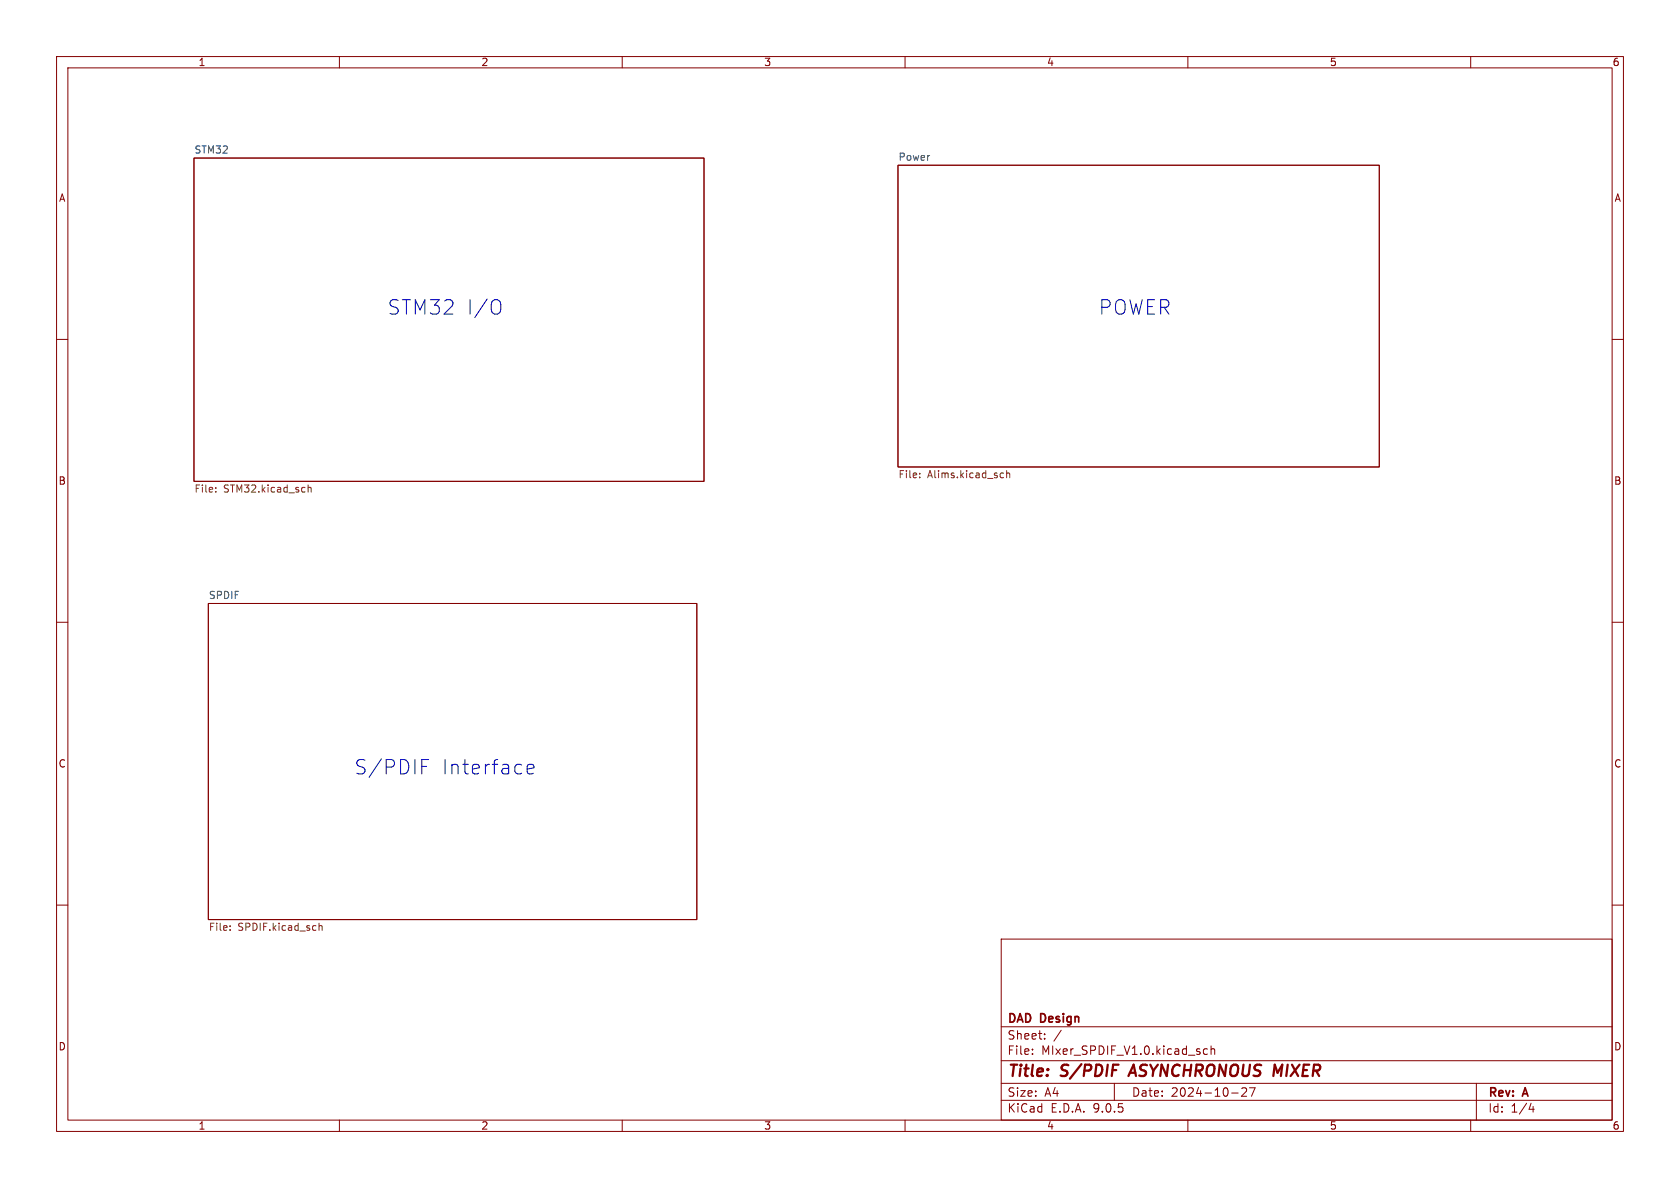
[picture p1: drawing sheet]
<svg xmlns="http://www.w3.org/2000/svg" width="297mm" height="210mm" viewBox="0 0 297 210" stroke-linecap="round" stroke-linejoin="round" font-family="sans-serif">
<g fill="none" stroke="#840000" stroke-width=".18">
<path d="M10 10h277v190h-277zM12 12h273v186h-273zM60 10v2M110 10v2M160 10v2M210 10v2M260 10v2M34.3 27.9h90.2v57.2h-90.2zM158.7 29.2h85.1v53.4h-85.1zM10 60h2M285 60h2M10 110h2"/>
<path d="M36.8 106.7h86.4v55.9h-86.4zM285 110h2M10 160h2M177 166h108v32h-108zM285 160h2M60 198v2M110 198v2M160 198v2M177 194.5h108M177 191.5h108M177 187.5h108M177 181.5h108"/>
<path d="M182.5 186.3v.1M182.5 185.5v.1M184.7 183.6v.1M184.7 182.8v.1M187.6 182.1l-1.3 2M197 191.5v3M210 198v2M213.5 185.5l-.5-.1-.3 .3v.4l.2 .2h.6M214.1 185.5l.2-.1 .4 .1v.9M214.1 184.9v1.5M217.7 193.2h1.2M219.5 192.4l.6-.1 .2 .1 .1 .3-.9 1.1h.9"/>
<path d="M220.9 192.3h1l-.7 1.5M260 198v2M261 191.5v6.5M270.7 195l-.4 1.1h.9M271 195.6v1"/>
</g>
<path d="M200.4 188.2l-.9 2M225.4 188.2l.4 1.4 .9-1.4" fill="none" stroke="#840000" stroke-width=".4"/>
<g fill="none" stroke="#725600" stroke-width=".18">
<path d="M38.1 86.9v.1M38.1 86.2v.1M54.5 85.7v1.3M54.5 86.3l.1-.1h.4v.8M162.6 84.3v.2M162.6 83.7v.1M177.1 83.6l.3 .1M177.4 84.4l-.3 .1M178 83.7l.1-.1 .3 .1 .1 .8M178 83.2v1.3M40.7 164.3v.2M40.7 163.7v.1"/>
<path d="M56.4 163.2v1.3M56.4 163.7l.2-.1 .3 .1v.8"/>
</g>
<path d="M88.2 53.1a1.8 1.8 0 0 1 0 2.3M74.6 135.5h.8M74.6 134.3h1.2M93.2 136l1.2-.3-.1-.5-.7-.1-.4 .4v.9l.1 .3 .3 .1 .7-.1" fill="none" stroke="#0000c2" stroke-width=".18"/>
<g font-size="3.5" fill="#0000c2">
<text x="68.5" y="55.9">STM32</text>
<text x="82.5" y="55.9">I/O</text>
<text x="194.2" y="55.9">POWER</text>
<text x="62.6" y="137.1">S/PDIF</text>
<text x="78" y="137.1">Interface</text>
</g>
<g font-size="2.8" fill="#840000">
<text x="178" y="190.9">Title:</text>
<text x="187.7" y="190.9">S/PDIF</text>
<text x="200.6" y="190.9">ASYNCHRONOUS</text>
<text x="226.8" y="190.9">MIXER</text>
</g>
<g font-size="2.1" fill="#840000">
<text x="178" y="184">Sheet:</text>
<text x="178" y="181.2">DAD</text>
<text x="184" y="181.2">Design</text>
<text x="178" y="186.7">File:</text>
<text x="184.1" y="186.7">MIxer_SPDIF_V1.0.kicad_sch</text>
<text x="178" y="196.9">KiCad</text>
<text x="178" y="194.1">Size:</text>
<text x="184.7" y="194.1">A4</text>
<text x="185.7" y="196.9">E.D.A.</text>
<text x="193.3" y="196.9">9.0.5</text>
<text x="200" y="194.1">Date:</text>
<text x="207" y="194.1">2024-10-27</text>
<text x="263" y="194.3">Rev:</text>
<text x="263" y="196.9">Id:</text>
<text x="267.1" y="196.9">1/4</text>
<text x="269.4" y="194.3">A</text>
</g>
<g font-size="1.8" fill="#840000">
<text x="35" y="11.9">1</text>
<text x="85" y="11.9">2</text>
<text x="135" y="11.9">3</text>
<text x="185" y="11.9">4</text>
<text x="235" y="11.9">5</text>
<text x="285" y="11.9">6</text>
<text x="10.3" y="35.9">A</text>
<text x="285.3" y="35.9">A</text>
<text x="10.3" y="85.9">B</text>
<text x="285.3" y="85.9">B</text>
<text x="10.3" y="135.9">C</text>
<text x="285.3" y="135.9">C</text>
<text x="10.3" y="185.9">D</text>
<text x="285.3" y="185.9">D</text>
<text x="35" y="199.9">1</text>
<text x="85" y="199.9">2</text>
<text x="135" y="199.9">3</text>
<text x="185" y="199.9">4</text>
<text x="235" y="199.9">5</text>
<text x="285" y="199.9">6</text>
</g>
<g font-size="1.8" fill="#006464">
<text x="34.3" y="27.2">STM32</text>
<text x="158.7" y="28.5">Power</text>
<text x="36.8" y="106">SPDIF</text>
</g>
<g font-size="1.8" fill="#725600">
<text x="34.3" y="87.4">File:</text>
<text x="39.5" y="87.4">STM32.kicad_sch</text>
<text x="158.7" y="84.9">File:</text>
<text x="164" y="84.9">Alims.kicad_sch</text>
<text x="36.8" y="164.9">File:</text>
<text x="42.1" y="164.9">SPDIF.kicad_sch</text>
</g>
</svg>
